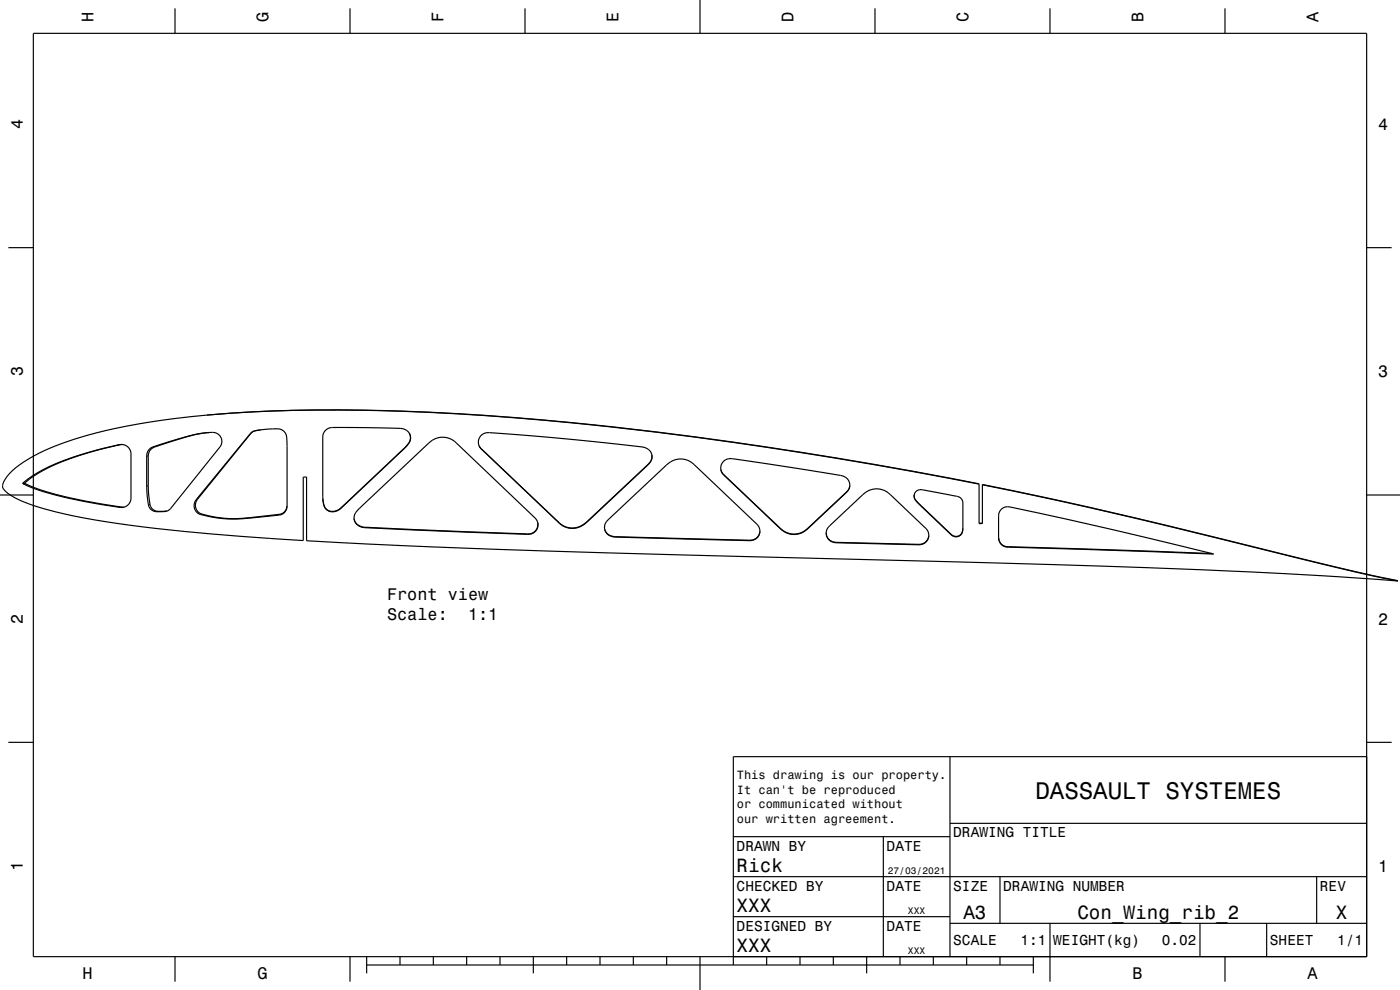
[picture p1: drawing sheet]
<svg xmlns="http://www.w3.org/2000/svg" width="420mm" height="297mm" viewBox="0 0 420 297" stroke-linecap="round" stroke-linejoin="round" font-family="sans-serif">
<g fill="none" stroke="#000" stroke-width=".35">
<path d="M10 10h400v277h-400zM52.5 2.5v7.5M105 2.5v7.5M157.5 2.5v7.5M210 0v10M262.5 2.5v7.5M315 2.5v7.5M367.5 2.5v7.5M2.5 74.3h7.5M410 74.3h7.5M36.5 133.3l-.3 .1a87.2 87.2 0 0 0-24.6 8.5l-4.2 3M44.9 134.7l1.3-.7 9.8-3 3.1-.8 3.4-.4a2.92 2.92 0 0 1 3.3 .9 2.92 2.92 0 0 1 .2 3.4l-14.8 18.4a5.4 5.4 0 0 1-5.6 .6l-.9-1.2-.5-2.9-.2-12.2a2.93 2.93 0 0 1 .9-2.1z"/>
<path d="M62.1 124.5a557.2 557.2 0 0 1 92.2 .8 1254.4 1254.4 0 0 1 139.4 19.8v12h1v-11.8a1739.7 1739.7 0 0 1 93.6 21.8l17.4 4.2 13.7 3M62.1 124.5a180.3 180.3 0 0 0-42.3 8.1 41.7 41.7 0 0 0-17.4 9.9l-1.1 1.7-.5 1.4M62.1 124.5a559.5 559.5 0 0 1 92 .8 1257.1 1257.1 0 0 1 139.6 19.9M62.8 129.8l-4.6 .7-11 3.3a3.1 3.1 0 0 0-2.7 3v10.6l.5 4a2.93 2.93 0 0 0 3.7 2l1.4-.1M75.3 129.9a10.2 10.2 0 0 1 4.7-1.1l1.7-.1a3.3 3.3 0 0 1 4.3 2.8l.1 20.4a3.3 3.3 0 0 1-3.9 2.8l-5.4 .6a42.8 42.8 0 0 1-17.1-1.1 2.84 2.84 0 0 1-.8-4.3zM78.2 129l-1.8 .3-1 .6-16.2 19.9a2.8 2.8 0 0 0 1.3 4.4 41.5 41.5 0 0 0 16.7 .8l5.7-.6a2.92 2.92 0 0 0 3.2-2.6M97.7 129.1a6.7 6.7 0 0 1 4.9-.9l15.5 .3a5.1 5.1 0 0 1 4.7 1.4 3.4 3.4 0 0 1-1.2 4.4l-19.3 18.2a3.1 3.1 0 0 1-3.6 .8 3.1 3.1 0 0 1-1.8-3.2l-.1-19.2 .3-1zM122.8 129.9a3.3 3.3 0 0 1-1.2 4.3l-19.3 18.2a2.91 2.91 0 0 1-3 1.1 2.91 2.91 0 0 1-2.2-2.2l-.3-1.8M143.7 133.7l.7 .9 23.3 22.2a5.9 5.9 0 0 0 8.5-.4l18.1-17 1.1-1.4 .2-1.5M144.3 130.7a6 6 0 0 1 5-.7l20.2 1.6 21.4 2.3a4.7 4.7 0 0 1 4.5 2.2 3.2 3.2 0 0 1-1.2 3.6l-18 16.8a5.9 5.9 0 0 1-8.5 .4l-23.3-22.2a2.83 2.83 0 0 1-.1-4zM217.1 138.3a6.1 6.1 0 0 1 5.2-.3l28.1 4.3a4.7 4.7 0 0 1 4.3 2.2 2.92 2.92 0 0 1-.9 3.4l-11.4 10.7a5.8 5.8 0 0 1-8.4-.1l-16.9-16a2.84 2.84 0 0 1 0-4.2zM0 148.5h10"/>
<path d="M.8 145.7a4.6 4.6 0 0 0 3.1 3.3 64.5 64.5 0 0 0 18.8 5.9 521.9 521.9 0 0 0 59.7 6.7l8.6 .6v-19.1h1v19.1l37.7 1.9 35.7 1.3 129.3 3.4a2731.5 2731.5 0 0 1 118.4 5l6.3 .5M.8 145.6v.1M6.8 145a47.8 47.8 0 0 1 18.4-8.9l10-2.6a2.95 2.95 0 0 1 4.1 2.7v13.2a2.92 2.92 0 0 1-3.8 2.8 117.4 117.4 0 0 1-27.4-6.5l-1.2-.6M6.8 145l.1 .1M7.4 144.9l.1 .1M7.4 144.9l-.6 .1M7.5 145a66.1 66.1 0 0 0 17.9 5.3l11.9 1.8M7.5 145l-.6 .1M106.2 155.5a3.2 3.2 0 0 0 3.3 2.7l48.8 2a2.86 2.86 0 0 0 3-3.4M107.7 152.6l20.9-19.6a5.8 5.8 0 0 1 8.3-.1l23.6 22.5a2.86 2.86 0 0 1 .6 3.2 2.86 2.86 0 0 1-2.8 1.7l-48.8-2a3 3 0 0 1-3.1-2 3 3 0 0 1 1.2-3.5zM181.4 158.8a3.8 3.8 0 0 0 4.5 2.2l37.2 1a4.3 4.3 0 0 0 4.5-1.3l.4-1.4M182.5 155.9l17.4-16.3a5.8 5.8 0 0 1 8.4-.2l18.8 17.9a2.95 2.95 0 0 1 .4 3.6 2.95 2.95 0 0 1-3.4 1.3l-37.5-1a5.3 5.3 0 0 1-4.8-1.5 2.88 2.88 0 0 1 .7-3.8z"/>
<path d="M216.2 140.8l.9 1.6 16.9 16a5.8 5.8 0 0 0 8.4 0l11.6-10.8 .6-.9 .3-1M247.9 159.9a3.3 3.3 0 0 0 4.1 2.8l21.5 .6a4.8 4.8 0 0 0 4.7-1.3l.4-1.3M247.9 159.9l.2-1.1 .6-.8 10.1-9.5a5.8 5.8 0 0 1 8.3-.1l10.8 10.3 .5 .8 .2 1.3M247.9 159.9a3.3 3.3 0 0 0 4.1 3l21.5 .5a4.9 4.9 0 0 0 4.5-1l.6-1.6M274.3 148.5l.1 .9 .8 1.2 10.1 9.7a2.07 2.07 0 0 0 2.5 .4 2.07 2.07 0 0 0 1.1-2.3M274.8 147.4a4.8 4.8 0 0 1 4.1-.1l6.1 1.2a5.1 5.1 0 0 1 3.6 1.4l.3 1v7.2a2.19 2.19 0 0 1-.9 2.5 2.19 2.19 0 0 1-2.7-.2l-9.7-9.3a2.43 2.43 0 0 1-.8-3.7zM293.7 156.9h1M294.7 145.4a1745.1 1745.1 0 0 1 93.8 21.8l17.4 4.2 13.5 2.9M300.4 152.8l.8-.6 1.1-.2a1253.5 1253.5 0 0 1 61.8 14.2l-61.6-2.1a2.8 2.8 0 0 1-2.9-2.9v-6.7l.2-.9zM410 148.5h10M299.6 161.2a2.77 2.77 0 0 0 2.9 2.8l61 2.1M2.5 222.7h7.5"/>
<path d="M285 227v60M410 222.7h7.5M410 227h-190v62.5M220 251h65M265 251v36M285 247h125M220 275h65M220 263h190M285 277h125M300 263v14M315 277v17.5M360 277v10"/>
<path d="M380 277v10M395 263v14M52.5 287v7.5M105 287v7.5M110 289.5h200M110 287v5M120 287v2.5M130 287v2.5M140 287v2.5M150 287v2.5M160 287v5M170 287v2.5"/>
<path d="M180 287v2.5M190 287v2.5M200 287v2.5M210 287v10M230 287v2.5M240 287v2.5M250 287v2.5M260 287v5M270 287v2.5M280 287v2.5M290 287v2.5M300 287v2.5"/>
<path d="M310 287v5M367.5 287v7.5"/>
</g>
<g fill="none" stroke="#000" stroke-width=".3">
<path d="M35.7 133.5h-.5M36.4 133.3l-.4 .1M44 136.8h.5M45.8 134.1l.5 .1M56 131h.3M75.2 130.1h-.1M76.6 129.2h.1M121.2 134.5v.1M122.7 132.8v.1M144.4 134.6v.1M194.2 139.6v.1M195 138.7v.1"/>
<path d="M36 152.1l-.5 .1M36.7 152.1l-.5 .1M44.5 145.8h-.5M45 151.4l-.5 .1M47.5 153.4l-.5 .1M49.8 153.3l-.4 .2M59.2 149.8l-.3 .1M60.5 154.2l-.3 .2M75.2 155.3l-.2 .1M83.9 154.3v.2M97.2 151.5v.1M99.5 153.4v.1"/>
<path d="M102.3 152.4v.1M107.3 157.4v.1M109.5 158.2v.1M167.7 156.8v.1M167.8 156.9v.1M174.2 157.8v.1M176.2 156.4v.1M217.1 142.4v.1M234 158.4v.1M235 159.2v.1M241.5 159.2v.1M242.4 158.4v.2"/>
<path d="M253.8 147.8v.1M254.2 147.3v.2M274.6 149.8v.2M275.6 151v.1M288.8 159.3v.1M158.3 160.2v.1M158.8 160.2v.1M182.8 160.5v.1M184.6 161v.1M224.7 162.1v.1M225.8 161.9v.2M249.8 162.5v.1"/>
<path d="M251 162.7v.1M275.5 163.3v.1M276.3 163.2v.2M285.3 160.3v.1M286.1 160.8v.1M299.7 162.1v.2M302.1 164v.1M302.5 164v.1M418.7 174.1l.3 .1"/>
</g>
<text font-size="7.2" x="310.6" y="239.6">DASSAULT SYSTEMES</text>
<g font-size="5.8">
<text x="221" y="261.6">Rick</text>
<text x="221" y="273.6">XXX</text>
<text x="289" y="275.6">A3</text>
<text x="323.2" y="275.6">Con_Wing_rib_2</text>
<text x="400.8" y="275.6">X</text>
<text x="221" y="285.6">XXX</text>
</g>
<g font-size="5">
<text x="28.1" y="6.5" transform="rotate(-90 28.1 6.5)">H</text>
<text x="80.6" y="6.5" transform="rotate(-90 80.6 6.5)">G</text>
<text x="133.1" y="6.5" transform="rotate(-90 133.1 6.5)">F</text>
<text x="185.6" y="6.5" transform="rotate(-90 185.6 6.5)">E</text>
<text x="238.1" y="6.5" transform="rotate(-90 238.1 6.5)">D</text>
<text x="290.6" y="6.5" transform="rotate(-90 290.6 6.5)">C</text>
<text x="343.1" y="6.5" transform="rotate(-90 343.1 6.5)">B</text>
<text x="395.6" y="6.5" transform="rotate(-90 395.6 6.5)">A</text>
<text x="6.8" y="38.7" transform="rotate(-90 6.8 38.7)">4</text>
<text x="413.5" y="39">4</text>
<text x="6.8" y="112.9" transform="rotate(-90 6.8 112.9)">3</text>
<text x="413.5" y="113.2">3</text>
<text x="116.1" y="180">Front view</text>
<text x="6.8" y="187.1" transform="rotate(-90 6.8 187.1)">2</text>
<text x="116.1" y="186.1">Scale:</text>
<text x="140.4" y="186.1">1:1</text>
<text x="413.5" y="187.4">2</text>
<text x="6.8" y="261.3" transform="rotate(-90 6.8 261.3)">1</text>
<text x="413.5" y="261.6">1</text>
<text x="24.7" y="293.8">H</text>
<text x="77.2" y="293.8">G</text>
<text x="339.7" y="293.8">B</text>
<text x="392.2" y="293.8">A</text>
</g>
<g font-size="4.3">
<text x="286" y="251.2">DRAWING TITLE</text>
<text x="221" y="255.2">DRAWN BY</text>
<text x="266" y="255.2">DATE</text>
<text x="221" y="267.2">CHECKED BY</text>
<text x="266" y="267.2">DATE</text>
<text x="286" y="267.2">SIZE</text>
<text x="301" y="267.2">DRAWING NUMBER</text>
<text x="396" y="267.2">REV</text>
<text x="221" y="279.2">DESIGNED BY</text>
<text x="266" y="279.2">DATE</text>
<text x="286" y="283.6">SCALE</text>
<text x="306.2" y="283.6">1:1</text>
<text x="316" y="283.6">WEIGHT(kg)</text>
<text x="348.6" y="283.6">0.02</text>
<text x="381" y="283.6">SHEET</text>
<text x="401.2" y="283.6">1/1</text>
</g>
<g font-size="3.6">
<text x="221.1" y="233.8">This drawing is our property.</text>
<text x="221.1" y="238.1">It can't be reproduced</text>
<text x="221.1" y="242.5">or communicated without</text>
<text x="221.1" y="246.8">our written agreement.</text>
</g>
<g font-size="2.9">
<text x="266.3" y="262.3">27/03/2021</text>
<text x="272.4" y="274.3">XXX</text>
<text x="272.4" y="286.3">XXX</text>
</g>
</svg>
